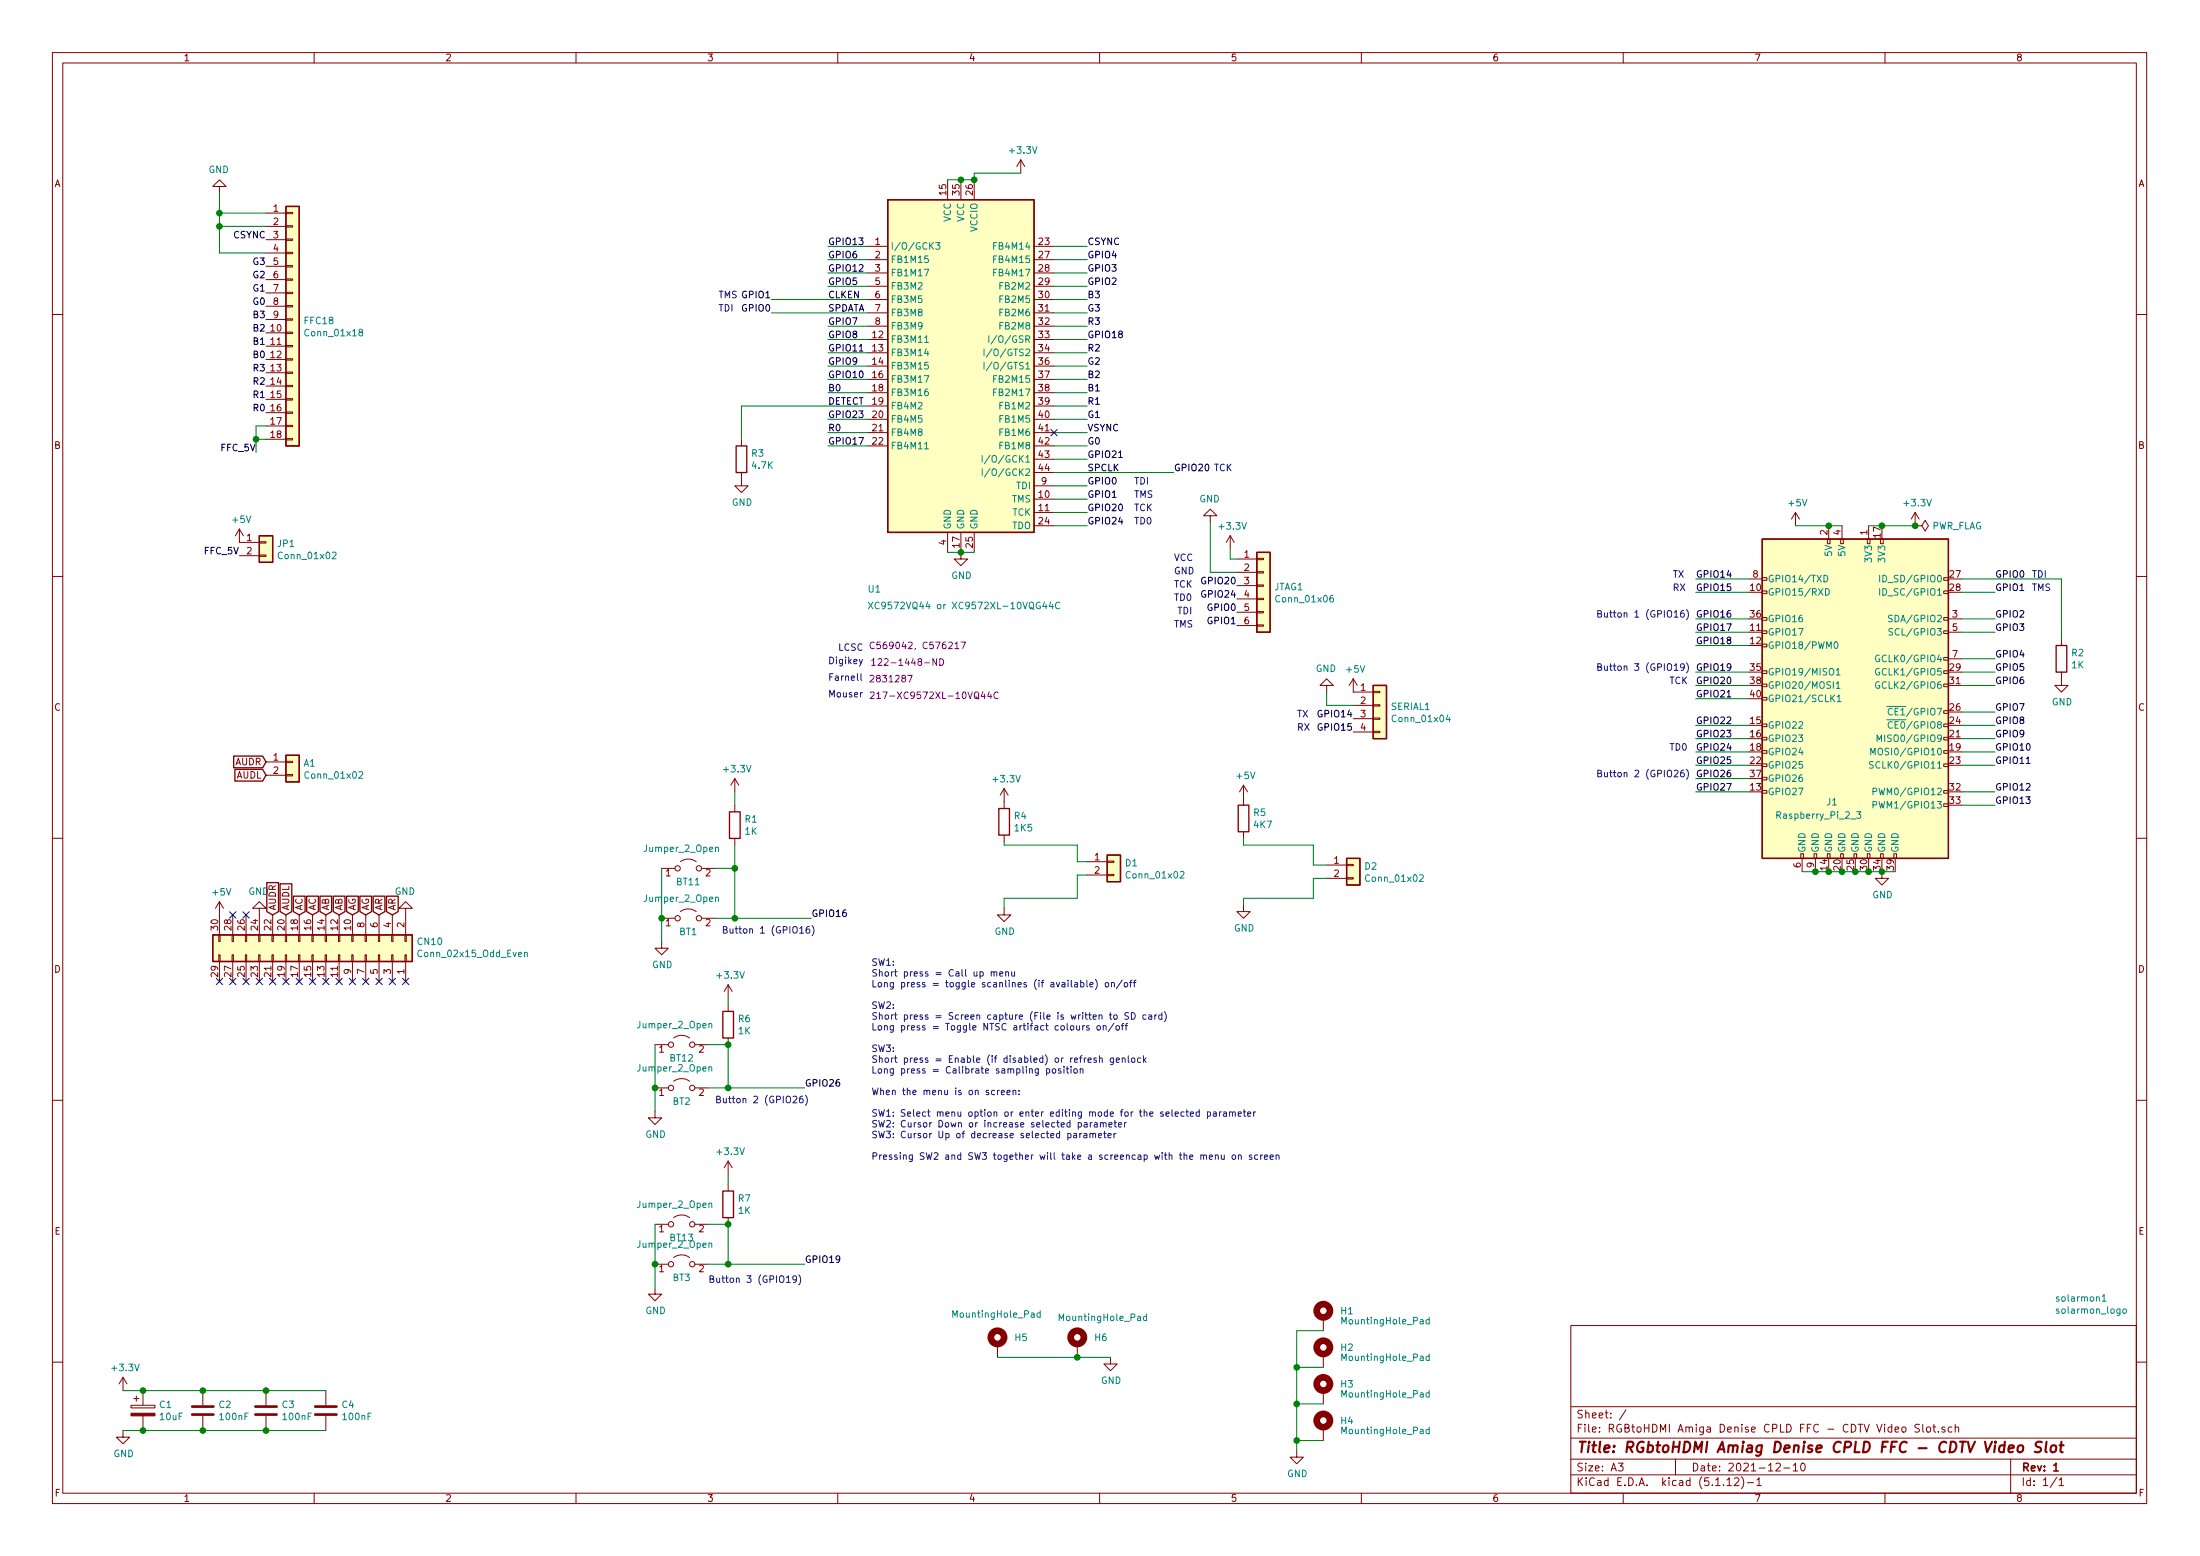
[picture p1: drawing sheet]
EESchema Schematic File Version 4
EELAYER 30 0
EELAYER END
$Descr A3 16535 11693
encoding utf-8
Sheet 1 1
Title "RGbtoHDMI Amiag Denise CPLD FFC - CDTV Video Slot"
Date "2021-12-10"
Rev "1"
Comp ""
Comment1 ""
Comment2 ""
Comment3 ""
Comment4 ""
$EndDescr
$Comp
L XC9572VQ44:XC9572VQ44 U1
U 1 1
P 7225 2750
F 0 "U1" H 6575 1075 50  0000 C CNN
F 1 "XC9572VQ44 or XC9572XL-10VQG44C" H 7250 950 50  0000 C CNN
F 2 "Package_QFP:TQFP-44_10x10mm_P0.8mm" H 7225 2750 50  0001 C CNN
F 3 "" H 7225 2750 50  0001 C CNN
F 4 "C569042, C576217" H 6900 650 50  0000 C CNN "LCSC"
F 5 "122-1448-ND" H 6825 525 50  0000 C CNN "Digikey"
F 6 "2831287" H 6700 400 50  0000 C CNN "Farnell"
F 7 "217-XC9572XL-10VQ44C" H 7025 275 50  0000 C CNN "Mouser"
	1    7225 2750
	1    0    0    -1  
$EndComp
$Comp
L power:+3.3V #PWR013
U 1 1
P 7675 1300
F 0 "#PWR013" H 7675 1150 50  0001 C CNN
F 1 "+3.3V" H 7690 1473 50  0000 C CNN
F 2 "" H 7675 1300 50  0001 C CNN
F 3 "" H 7675 1300 50  0001 C CNN
	1    7675 1300
	1    0    0    -1  
$EndComp
Wire Wire Line
	7675 1300 7325 1300
Wire Wire Line
	7325 1300 7325 1350
Wire Wire Line
	7325 1350 7225 1350
Connection ~ 7325 1350
Wire Wire Line
	7225 1350 7125 1350
Connection ~ 7225 1350
$Comp
L power:GND #PWR010
U 1 1
P 7225 4150
F 0 "#PWR010" H 7225 3900 50  0001 C CNN
F 1 "GND" H 7230 3977 50  0000 C CNN
F 2 "" H 7225 4150 50  0001 C CNN
F 3 "" H 7225 4150 50  0001 C CNN
	1    7225 4150
	1    0    0    -1  
$EndComp
Wire Wire Line
	7225 4150 7125 4150
Connection ~ 7225 4150
Wire Wire Line
	7225 4150 7325 4150
Text Label 8175 3050 0    50   ~ 0
R1
Wire Wire Line
	8175 3050 7925 3050
Text Label 8175 3150 0    50   ~ 0
G1
Wire Wire Line
	8175 3150 7925 3150
Text Label 8175 3250 0    50   ~ 0
VSYNC
Wire Wire Line
	8175 3250 7925 3250
Text Label 8175 3350 0    50   ~ 0
G0
Wire Wire Line
	8175 3350 7925 3350
Text Label 8175 3450 0    50   ~ 0
GPIO21
Wire Wire Line
	8175 3450 7925 3450
Text Label 8825 3550 0    50   ~ 0
GPIO20
Text Label 8175 3550 0    50   ~ 0
SPCLK
Text Label 8175 3650 0    50   ~ 0
GPIO0
Wire Wire Line
	8175 3650 7925 3650
Text Label 8175 3750 0    50   ~ 0
GPIO1
Wire Wire Line
	8175 3750 7925 3750
Text Label 8175 3850 0    50   ~ 0
GPIO20
Wire Wire Line
	8175 3850 7925 3850
Text Label 8175 3950 0    50   ~ 0
GPIO24
Wire Wire Line
	8175 3950 7925 3950
Text Label 6225 1850 0    50   ~ 0
GPIO13
Wire Wire Line
	6225 1850 6525 1850
Text Label 6225 1950 0    50   ~ 0
GPIO6
Wire Wire Line
	6225 1950 6525 1950
Text Label 6225 2050 0    50   ~ 0
GPIO12
Wire Wire Line
	6225 2050 6525 2050
Text Label 6225 2150 0    50   ~ 0
GPIO5
Wire Wire Line
	6225 2150 6525 2150
Text Label 6225 2250 0    50   ~ 0
CLKEN
Text Label 5800 2250 2    50   ~ 0
GPIO1
Text Label 6225 2350 0    50   ~ 0
SPDATA
Text Label 6225 2450 0    50   ~ 0
GPIO7
Wire Wire Line
	6225 2450 6525 2450
Text Label 6225 2550 0    50   ~ 0
GPIO8
Wire Wire Line
	6225 2550 6525 2550
Text Label 6225 2650 0    50   ~ 0
GPIO11
Wire Wire Line
	6225 2650 6525 2650
Text Label 6225 2750 0    50   ~ 0
GPIO9
Wire Wire Line
	6225 2750 6525 2750
Text Label 6225 2850 0    50   ~ 0
GPIO10
Wire Wire Line
	6225 2850 6525 2850
Text Label 6225 2950 0    50   ~ 0
B0
Wire Wire Line
	6225 2950 6525 2950
Text Label 6225 3050 0    50   ~ 0
DETECT
Wire Wire Line
	5575 3050 6525 3050
Text Label 6225 3150 0    50   ~ 0
GPIO23
Wire Wire Line
	6225 3150 6525 3150
Text Label 6225 3250 0    50   ~ 0
R0
Wire Wire Line
	6225 3250 6525 3250
Text Label 6225 3350 0    50   ~ 0
GPIO17
Wire Wire Line
	6225 3350 6525 3350
Text Label 8175 1850 0    50   ~ 0
CSYNC
Wire Wire Line
	8175 1850 7925 1850
Text Label 8175 1950 0    50   ~ 0
GPIO4
Wire Wire Line
	8175 1950 7925 1950
Text Label 8175 2050 0    50   ~ 0
GPIO3
Wire Wire Line
	8175 2050 7925 2050
Text Label 8175 2150 0    50   ~ 0
GPIO2
Wire Wire Line
	8175 2150 7925 2150
Text Label 8175 2250 0    50   ~ 0
B3
Wire Wire Line
	8175 2250 7925 2250
Text Label 8175 2350 0    50   ~ 0
G3
Wire Wire Line
	8175 2350 7925 2350
Text Label 8175 2450 0    50   ~ 0
R3
Wire Wire Line
	8175 2450 7925 2450
Text Label 8175 2550 0    50   ~ 0
GPIO18
Wire Wire Line
	8175 2550 7925 2550
Text Label 8175 2650 0    50   ~ 0
R2
Wire Wire Line
	8175 2650 7925 2650
Text Label 8175 2750 0    50   ~ 0
G2
Wire Wire Line
	8175 2750 7925 2750
Text Label 8175 2850 0    50   ~ 0
B2
Wire Wire Line
	8175 2850 7925 2850
Text Label 8175 2950 0    50   ~ 0
B1
Wire Wire Line
	8175 2950 7925 2950
$Comp
L Connector:Raspberry_Pi_2_3 J1
U 1 1
P 13950 5250
F 0 "J1" H 13775 4475 50  0000 C CNN
F 1 "Raspberry_Pi_2_3" H 13675 4375 50  0000 C CNN
F 2 "Connector_PinSocket_2.54mm:PinSocket_2x20_P2.54mm_Vertical" H 13950 5250 50  0001 C CNN
F 3 "https://www.raspberrypi.org/documentation/hardware/raspberrypi/schematics/rpi_SCH_3bplus_1p0_reduced.pdf" H 13950 5250 50  0001 C CNN
	1    13950 5250
	1    0    0    -1  
$EndComp
Wire Wire Line
	13550 6550 13650 6550
Wire Wire Line
	13650 6550 13750 6550
Connection ~ 13650 6550
Wire Wire Line
	13750 6550 13850 6550
Connection ~ 13750 6550
Wire Wire Line
	13850 6550 13950 6550
Connection ~ 13850 6550
Wire Wire Line
	13950 6550 14050 6550
Connection ~ 13950 6550
Wire Wire Line
	14050 6550 14150 6550
Connection ~ 14050 6550
Wire Wire Line
	14150 6550 14250 6550
Connection ~ 14150 6550
$Comp
L power:GND #PWR06
U 1 1
P 14150 6550
F 0 "#PWR06" H 14150 6300 50  0001 C CNN
F 1 "GND" H 14155 6377 50  0000 C CNN
F 2 "" H 14150 6550 50  0001 C CNN
F 3 "" H 14150 6550 50  0001 C CNN
	1    14150 6550
	1    0    0    -1  
$EndComp
Wire Wire Line
	13850 3950 13750 3950
Wire Wire Line
	13500 3950 13750 3950
Connection ~ 13750 3950
$Comp
L power:+3.3V #PWR08
U 1 1
P 14400 3950
F 0 "#PWR08" H 14400 3800 50  0001 C CNN
F 1 "+3.3V" H 14415 4123 50  0000 C CNN
F 2 "" H 14400 3950 50  0001 C CNN
F 3 "" H 14400 3950 50  0001 C CNN
	1    14400 3950
	1    0    0    -1  
$EndComp
Wire Wire Line
	14400 3950 14150 3950
Wire Wire Line
	14150 3950 14050 3950
Connection ~ 14150 3950
Text Label 12750 4350 0    50   ~ 0
GPIO14
Wire Wire Line
	12750 4350 13150 4350
Text Label 12750 4450 0    50   ~ 0
GPIO15
Wire Wire Line
	12750 4450 13150 4450
Text Label 12750 4650 0    50   ~ 0
GPIO16
Text Label 12750 4750 0    50   ~ 0
GPIO17
Wire Wire Line
	12750 4750 13150 4750
Text Label 12750 4850 0    50   ~ 0
GPIO18
Wire Wire Line
	12750 4850 13150 4850
Text Label 12750 5050 0    50   ~ 0
GPIO19
Wire Wire Line
	12750 5050 13150 5050
Text Label 12750 5150 0    50   ~ 0
GPIO20
Text Label 12750 5250 0    50   ~ 0
GPIO21
Wire Wire Line
	12750 5250 13150 5250
Text Label 12750 5450 0    50   ~ 0
GPIO22
Wire Wire Line
	12750 5450 13150 5450
Text Label 12750 5550 0    50   ~ 0
GPIO23
Wire Wire Line
	12750 5550 13150 5550
Text Label 12750 5650 0    50   ~ 0
GPIO24
Text Label 12750 5750 0    50   ~ 0
GPIO25
Wire Wire Line
	12750 5750 13150 5750
Text Label 12750 5850 0    50   ~ 0
GPIO26
Wire Wire Line
	12750 5850 13150 5850
Text Label 12750 5950 0    50   ~ 0
GPIO27
Wire Wire Line
	12750 5950 13150 5950
Text Label 15000 4350 0    50   ~ 0
GPIO0
Text Label 15000 4450 0    50   ~ 0
GPIO1
Text Label 15000 4650 0    50   ~ 0
GPIO2
Text Label 15000 4750 0    50   ~ 0
GPIO3
Text Label 15000 4950 0    50   ~ 0
GPIO4
Text Label 15000 5050 0    50   ~ 0
GPIO5
Text Label 15000 5150 0    50   ~ 0
GPIO6
Text Label 15000 5350 0    50   ~ 0
GPIO7
Text Label 15000 5450 0    50   ~ 0
GPIO8
Text Label 15000 5550 0    50   ~ 0
GPIO9
Text Label 15000 5650 0    50   ~ 0
GPIO10
Text Label 15000 5750 0    50   ~ 0
GPIO11
Text Label 15000 5950 0    50   ~ 0
GPIO12
Text Label 15000 6050 0    50   ~ 0
GPIO13
Wire Wire Line
	15000 4450 14750 4450
Wire Wire Line
	14750 4650 15000 4650
Wire Wire Line
	15000 4750 14750 4750
Wire Wire Line
	14750 4950 15000 4950
Wire Wire Line
	15000 5050 14750 5050
Wire Wire Line
	14750 5150 15000 5150
Wire Wire Line
	15000 5350 14750 5350
Wire Wire Line
	14750 5450 15000 5450
Wire Wire Line
	15000 5550 14750 5550
Wire Wire Line
	14750 5650 15000 5650
Wire Wire Line
	15000 5750 14750 5750
Wire Wire Line
	14750 5950 15000 5950
Wire Wire Line
	15000 6050 14750 6050
$Comp
L power:+3.3V #PWR011
U 1 1
P 925 10450
F 0 "#PWR011" H 925 10300 50  0001 C CNN
F 1 "+3.3V" H 940 10623 50  0000 C CNN
F 2 "" H 925 10450 50  0001 C CNN
F 3 "" H 925 10450 50  0001 C CNN
	1    925  10450
	1    0    0    -1  
$EndComp
$Comp
L Device:C C2
U 1 1
P 1525 10600
F 0 "C2" H 1640 10646 50  0000 L CNN
F 1 "100nF" H 1640 10555 50  0000 L CNN
F 2 "Capacitor_SMD:C_0805_2012Metric_Pad1.18x1.45mm_HandSolder" H 1563 10450 50  0001 C CNN
F 3 "~" H 1525 10600 50  0001 C CNN
	1    1525 10600
	1    0    0    -1  
$EndComp
$Comp
L Device:C C3
U 1 1
P 2000 10600
F 0 "C3" H 2115 10646 50  0000 L CNN
F 1 "100nF" H 2115 10555 50  0000 L CNN
F 2 "Capacitor_SMD:C_0805_2012Metric_Pad1.18x1.45mm_HandSolder" H 2038 10450 50  0001 C CNN
F 3 "~" H 2000 10600 50  0001 C CNN
	1    2000 10600
	1    0    0    -1  
$EndComp
$Comp
L Device:C C4
U 1 1
P 2450 10600
F 0 "C4" H 2565 10646 50  0000 L CNN
F 1 "100nF" H 2565 10555 50  0000 L CNN
F 2 "Capacitor_SMD:C_0805_2012Metric_Pad1.18x1.45mm_HandSolder" H 2488 10450 50  0001 C CNN
F 3 "~" H 2450 10600 50  0001 C CNN
	1    2450 10600
	1    0    0    -1  
$EndComp
$Comp
L Device:CP C1
U 1 1
P 1075 10600
F 0 "C1" H 1193 10646 50  0000 L CNN
F 1 "10uF" H 1193 10555 50  0000 L CNN
F 2 "Capacitor_SMD:C_0805_2012Metric_Pad1.18x1.45mm_HandSolder" H 1113 10450 50  0001 C CNN
F 3 "~" H 1075 10600 50  0001 C CNN
	1    1075 10600
	1    0    0    -1  
$EndComp
Wire Wire Line
	1075 10450 925  10450
Wire Wire Line
	1075 10450 1525 10450
Connection ~ 1075 10450
Wire Wire Line
	1525 10450 2000 10450
Connection ~ 1525 10450
Wire Wire Line
	2000 10450 2450 10450
Connection ~ 2000 10450
Wire Wire Line
	2450 10750 2000 10750
Wire Wire Line
	2000 10750 1525 10750
Connection ~ 2000 10750
Wire Wire Line
	1525 10750 1075 10750
Connection ~ 1525 10750
$Comp
L power:GND #PWR012
U 1 1
P 925 10750
F 0 "#PWR012" H 925 10500 50  0001 C CNN
F 1 "GND" H 930 10577 50  0000 C CNN
F 2 "" H 925 10750 50  0001 C CNN
F 3 "" H 925 10750 50  0001 C CNN
	1    925  10750
	1    0    0    -1  
$EndComp
Wire Wire Line
	925  10750 1075 10750
Connection ~ 1075 10750
$Comp
L Device:R R1
U 1 1
P 5525 6200
F 0 "R1" H 5595 6246 50  0000 L CNN
F 1 "1K" H 5595 6155 50  0000 L CNN
F 2 "Resistor_SMD:R_0805_2012Metric_Pad1.20x1.40mm_HandSolder" V 5455 6200 50  0001 C CNN
F 3 "~" H 5525 6200 50  0001 C CNN
	1    5525 6200
	1    0    0    -1  
$EndComp
Wire Wire Line
	5525 6350 5525 6525
Wire Wire Line
	5525 6900 5375 6900
$Comp
L power:+3.3V #PWR09
U 1 1
P 5525 5950
F 0 "#PWR09" H 5525 5800 50  0001 C CNN
F 1 "+3.3V" H 5540 6123 50  0000 C CNN
F 2 "" H 5525 5950 50  0001 C CNN
F 3 "" H 5525 5950 50  0001 C CNN
	1    5525 5950
	1    0    0    -1  
$EndComp
Wire Wire Line
	5525 5950 5525 6050
$Comp
L power:GND #PWR07
U 1 1
P 4975 7075
F 0 "#PWR07" H 4975 6825 50  0001 C CNN
F 1 "GND" H 4980 6902 50  0000 C CNN
F 2 "" H 4975 7075 50  0001 C CNN
F 3 "" H 4975 7075 50  0001 C CNN
	1    4975 7075
	1    0    0    -1  
$EndComp
Connection ~ 5525 6900
$Comp
L power:GND #PWR015
U 1 1
P 5575 3600
F 0 "#PWR015" H 5575 3350 50  0001 C CNN
F 1 "GND" H 5580 3427 50  0000 C CNN
F 2 "" H 5575 3600 50  0001 C CNN
F 3 "" H 5575 3600 50  0001 C CNN
	1    5575 3600
	1    0    0    -1  
$EndComp
$Comp
L Device:R R3
U 1 1
P 5575 3450
F 0 "R3" H 5645 3496 50  0000 L CNN
F 1 "4.7K" H 5645 3405 50  0000 L CNN
F 2 "Resistor_SMD:R_0805_2012Metric_Pad1.20x1.40mm_HandSolder" V 5505 3450 50  0001 C CNN
F 3 "~" H 5575 3450 50  0001 C CNN
	1    5575 3450
	1    0    0    -1  
$EndComp
$Comp
L Device:R R2
U 1 1
P 15500 4950
F 0 "R2" H 15570 4996 50  0000 L CNN
F 1 "1K" H 15570 4905 50  0000 L CNN
F 2 "Resistor_SMD:R_0805_2012Metric_Pad1.20x1.40mm_HandSolder" V 15430 4950 50  0001 C CNN
F 3 "~" H 15500 4950 50  0001 C CNN
	1    15500 4950
	1    0    0    -1  
$EndComp
$Comp
L power:GND #PWR014
U 1 1
P 15500 5100
F 0 "#PWR014" H 15500 4850 50  0001 C CNN
F 1 "GND" H 15505 4927 50  0000 C CNN
F 2 "" H 15500 5100 50  0001 C CNN
F 3 "" H 15500 5100 50  0001 C CNN
	1    15500 5100
	1    0    0    -1  
$EndComp
Wire Wire Line
	7925 3550 8825 3550
Wire Wire Line
	4975 6900 4975 7075
Text Notes 12550 5150 0    50   ~ 0
TCK
Text Notes 15275 4450 0    50   ~ 0
TMS
Text Notes 15275 4350 0    50   ~ 0
TDI
$Comp
L Connector_Generic:Conn_01x06 JTAG1
U 1 1
P 9500 4400
F 0 "JTAG1" H 9580 4392 50  0000 L CNN
F 1 "Conn_01x06" H 9580 4301 50  0000 L CNN
F 2 "Connector_PinHeader_2.54mm:PinHeader_1x06_P2.54mm_Vertical" H 9500 4400 50  0001 C CNN
F 3 "~" H 9500 4400 50  0001 C CNN
	1    9500 4400
	1    0    0    -1  
$EndComp
Text Notes 8825 4725 0    50   ~ 0
TMS
Text Notes 8850 4625 0    50   ~ 0
TDI
Text Notes 8825 4525 0    50   ~ 0
TD0
Text Notes 8825 4425 0    50   ~ 0
TCK
Text Notes 8825 4325 0    50   ~ 0
GND
Text Notes 8825 4225 0    50   ~ 0
VCC
$Comp
L power:+5V #PWR0103
U 1 1
P 13500 3950
F 0 "#PWR0103" H 13500 3800 50  0001 C CNN
F 1 "+5V" H 13515 4123 50  0000 C CNN
F 2 "" H 13500 3950 50  0001 C CNN
F 3 "" H 13500 3950 50  0001 C CNN
	1    13500 3950
	1    0    0    -1  
$EndComp
Wire Wire Line
	9300 4200 9250 4200
Wire Wire Line
	9250 4200 9250 4125
$Comp
L power:GND #PWR0105
U 1 1
P 9100 3925
F 0 "#PWR0105" H 9100 3675 50  0001 C CNN
F 1 "GND" H 9105 3752 50  0000 C CNN
F 2 "" H 9100 3925 50  0001 C CNN
F 3 "" H 9100 3925 50  0001 C CNN
	1    9100 3925
	-1   0    0    1   
$EndComp
Wire Wire Line
	9300 4300 9100 4300
Wire Wire Line
	9100 4300 9100 3925
Text Label 9300 4400 2    50   ~ 0
GPIO20
Text Label 9300 4500 2    50   ~ 0
GPIO24
Text Label 9300 4600 2    50   ~ 0
GPIO0
Text Label 9300 4700 2    50   ~ 0
GPIO1
NoConn ~ 7925 3250
$Comp
L power:+3.3V #PWR0104
U 1 1
P 9250 4125
F 0 "#PWR0104" H 9250 3975 50  0001 C CNN
F 1 "+3.3V" H 9265 4298 50  0000 C CNN
F 2 "" H 9250 4125 50  0001 C CNN
F 3 "" H 9250 4125 50  0001 C CNN
	1    9250 4125
	1    0    0    -1  
$EndComp
Text Notes 8525 3950 0    50   ~ 0
TD0
Text Notes 8525 3850 0    50   ~ 0
TCK
Text Notes 8525 3750 0    50   ~ 0
TMS
Text Notes 8525 3650 0    50   ~ 0
TDI
Wire Wire Line
	5800 2250 6525 2250
Text Label 5800 2350 2    50   ~ 0
GPIO0
Wire Wire Line
	5800 2350 6525 2350
Text Notes 9125 3550 0    50   ~ 0
TCK
Text Notes 5400 2350 0    50   ~ 0
TDI
Text Notes 5400 2250 0    50   ~ 0
TMS
Wire Wire Line
	5575 3050 5575 3300
Wire Wire Line
	14750 4350 15500 4350
Wire Wire Line
	15500 4350 15500 4800
Wire Wire Line
	5525 6900 6100 6900
$Comp
L power:PWR_FLAG #FLG0103
U 1 1
P 14400 3950
F 0 "#FLG0103" H 14400 4025 50  0001 C CNN
F 1 "PWR_FLAG" V 14400 4078 50  0000 L CNN
F 2 "" H 14400 3950 50  0001 C CNN
F 3 "~" H 14400 3950 50  0001 C CNN
	1    14400 3950
	0    1    1    0   
$EndComp
Connection ~ 14400 3950
Wire Wire Line
	13150 5150 12750 5150
Text Notes 5425 7025 0    50   ~ 0
Button 1 (GPIO16)
Wire Wire Line
	12750 4650 13150 4650
Text Label 6100 6900 0    50   ~ 0
GPIO16
$Comp
L Device:R R6
U 1 1
P 5475 7700
F 0 "R6" H 5545 7746 50  0000 L CNN
F 1 "1K" H 5545 7655 50  0000 L CNN
F 2 "Resistor_SMD:R_0805_2012Metric_Pad1.20x1.40mm_HandSolder" V 5405 7700 50  0001 C CNN
F 3 "~" H 5475 7700 50  0001 C CNN
	1    5475 7700
	1    0    0    -1  
$EndComp
Wire Wire Line
	5475 7850 5475 8175
Wire Wire Line
	5475 8175 5325 8175
$Comp
L power:+3.3V #PWR0110
U 1 1
P 5475 7500
F 0 "#PWR0110" H 5475 7350 50  0001 C CNN
F 1 "+3.3V" H 5490 7673 50  0000 C CNN
F 2 "" H 5475 7500 50  0001 C CNN
F 3 "" H 5475 7500 50  0001 C CNN
	1    5475 7500
	1    0    0    -1  
$EndComp
Wire Wire Line
	5475 7500 5475 7550
$Comp
L power:GND #PWR0111
U 1 1
P 4925 8350
F 0 "#PWR0111" H 4925 8100 50  0001 C CNN
F 1 "GND" H 4930 8177 50  0000 C CNN
F 2 "" H 4925 8350 50  0001 C CNN
F 3 "" H 4925 8350 50  0001 C CNN
	1    4925 8350
	1    0    0    -1  
$EndComp
Connection ~ 5475 8175
Wire Wire Line
	4925 8175 4925 8350
Wire Wire Line
	5475 8175 6050 8175
Text Notes 5375 8300 0    50   ~ 0
Button 2 (GPIO26)
Text Label 6050 8175 0    50   ~ 0
GPIO26
$Comp
L Device:R R7
U 1 1
P 5475 9050
F 0 "R7" H 5545 9096 50  0000 L CNN
F 1 "1K" H 5545 9005 50  0000 L CNN
F 2 "Resistor_SMD:R_0805_2012Metric_Pad1.20x1.40mm_HandSolder" V 5405 9050 50  0001 C CNN
F 3 "~" H 5475 9050 50  0001 C CNN
	1    5475 9050
	1    0    0    -1  
$EndComp
$Comp
L Jumper:Jumper_2_Open BT3
U 1 1
P 5125 9500
F 0 "BT3" H 5125 9400 50  0000 C CNN
F 1 "Jumper_2_Open" H 5075 9650 50  0000 C CNN
F 2 "Connector_PinHeader_2.54mm:PinHeader_1x02_P2.54mm_Vertical" H 5125 9500 50  0001 C CNN
F 3 "~" H 5125 9500 50  0001 C CNN
	1    5125 9500
	1    0    0    -1  
$EndComp
Wire Wire Line
	5475 9200 5475 9500
Wire Wire Line
	5475 9500 5325 9500
$Comp
L power:+3.3V #PWR0112
U 1 1
P 5475 8825
F 0 "#PWR0112" H 5475 8675 50  0001 C CNN
F 1 "+3.3V" H 5490 8998 50  0000 C CNN
F 2 "" H 5475 8825 50  0001 C CNN
F 3 "" H 5475 8825 50  0001 C CNN
	1    5475 8825
	1    0    0    -1  
$EndComp
Wire Wire Line
	5475 8825 5475 8900
$Comp
L power:GND #PWR0113
U 1 1
P 4925 9675
F 0 "#PWR0113" H 4925 9425 50  0001 C CNN
F 1 "GND" H 4930 9502 50  0000 C CNN
F 2 "" H 4925 9675 50  0001 C CNN
F 3 "" H 4925 9675 50  0001 C CNN
	1    4925 9675
	1    0    0    -1  
$EndComp
Connection ~ 5475 9500
Wire Wire Line
	4925 9500 4925 9675
Wire Wire Line
	5475 9500 6050 9500
Text Notes 5325 9650 0    50   ~ 0
Button 3 (GPIO19)
Text Label 6050 9500 0    50   ~ 0
GPIO19
Text Notes 12000 4650 0    50   ~ 0
Button 1 (GPIO16)
Text Notes 12000 5850 0    50   ~ 0
Button 2 (GPIO26)
Text Notes 12000 5050 0    50   ~ 0
Button 3 (GPIO19)
Text Notes 6225 5125 0    50   ~ 0
Farnell
Text Notes 6225 5000 0    50   ~ 0
Digikey
Text Notes 6300 4900 0    50   ~ 0
LCSC
Text Notes 6225 5250 0    50   ~ 0
Mouser
Text Label 2000 3100 2    50   ~ 0
R0
Text Label 2000 3000 2    50   ~ 0
R1
Text Label 2000 2900 2    50   ~ 0
R2
Text Label 2000 2800 2    50   ~ 0
R3
Text Label 2000 2700 2    50   ~ 0
B0
Text Label 2000 2600 2    50   ~ 0
B1
Text Label 2000 2500 2    50   ~ 0
B2
Text Label 2000 2400 2    50   ~ 0
B3
Text Label 2000 2300 2    50   ~ 0
G0
Text Label 2000 2200 2    50   ~ 0
G1
Text Label 2000 2100 2    50   ~ 0
G2
Text Label 2000 2000 2    50   ~ 0
G3
Text Label 2000 1800 2    50   ~ 0
CSYNC
$Comp
L Mechanical:MountingHole_Pad H1
U 1 1
P 9950 9900
F 0 "H1" H 10075 9950 50  0000 L CNN
F 1 "MountingHole_Pad" H 10075 9875 50  0000 L CNN
F 2 "MountingHole:MountingHole_2.5mm_Pad_Via" H 9950 9900 50  0001 C CNN
F 3 "~" H 9950 9900 50  0001 C CNN
	1    9950 9900
	1    0    0    -1  
$EndComp
$Comp
L Mechanical:MountingHole_Pad H2
U 1 1
P 9950 10175
F 0 "H2" H 10075 10225 50  0000 L CNN
F 1 "MountingHole_Pad" H 10075 10150 50  0000 L CNN
F 2 "MountingHole:MountingHole_2.5mm_Pad_Via" H 9950 10175 50  0001 C CNN
F 3 "~" H 9950 10175 50  0001 C CNN
	1    9950 10175
	1    0    0    -1  
$EndComp
$Comp
L Mechanical:MountingHole_Pad H3
U 1 1
P 9950 10450
F 0 "H3" H 10075 10500 50  0000 L CNN
F 1 "MountingHole_Pad" H 10075 10425 50  0000 L CNN
F 2 "MountingHole:MountingHole_2.5mm_Pad_Via" H 9950 10450 50  0001 C CNN
F 3 "~" H 9950 10450 50  0001 C CNN
	1    9950 10450
	1    0    0    -1  
$EndComp
$Comp
L Mechanical:MountingHole_Pad H4
U 1 1
P 9950 10725
F 0 "H4" H 10075 10775 50  0000 L CNN
F 1 "MountingHole_Pad" H 10075 10700 50  0000 L CNN
F 2 "MountingHole:MountingHole_2.5mm_Pad_Via" H 9950 10725 50  0001 C CNN
F 3 "~" H 9950 10725 50  0001 C CNN
	1    9950 10725
	1    0    0    -1  
$EndComp
$Comp
L power:GND #PWR0114
U 1 1
P 9750 10900
F 0 "#PWR0114" H 9750 10650 50  0001 C CNN
F 1 "GND" H 9755 10727 50  0000 C CNN
F 2 "" H 9750 10900 50  0001 C CNN
F 3 "" H 9750 10900 50  0001 C CNN
	1    9750 10900
	1    0    0    -1  
$EndComp
Wire Wire Line
	9950 10000 9750 10000
Wire Wire Line
	9950 10825 9750 10825
Wire Wire Line
	9750 10000 9750 10275
Connection ~ 9750 10825
Wire Wire Line
	9750 10825 9750 10900
Wire Wire Line
	9950 10550 9750 10550
Connection ~ 9750 10550
Wire Wire Line
	9750 10550 9750 10825
Wire Wire Line
	9950 10275 9750 10275
Connection ~ 9750 10275
Wire Wire Line
	9750 10275 9750 10550
Wire Wire Line
	2000 3200 1925 3200
Wire Wire Line
	1925 3200 1925 3300
Wire Wire Line
	2000 3300 1925 3300
Connection ~ 1925 3300
Wire Wire Line
	1925 3300 1925 3400
$Comp
L power:GND #PWR0116
U 1 1
P 1650 1450
F 0 "#PWR0116" H 1650 1200 50  0001 C CNN
F 1 "GND" H 1655 1277 50  0000 C CNN
F 2 "" H 1650 1450 50  0001 C CNN
F 3 "" H 1650 1450 50  0001 C CNN
	1    1650 1450
	-1   0    0    1   
$EndComp
Wire Wire Line
	2000 1700 1650 1700
Wire Wire Line
	1650 1700 1650 1600
Wire Wire Line
	2000 1600 1650 1600
Connection ~ 1650 1600
Wire Wire Line
	1650 1600 1650 1450
Wire Wire Line
	2000 1900 1650 1900
Connection ~ 1650 1700
Text Label 1925 3400 2    50   ~ 0
FFC_5V
$Comp
L Connector_Generic:Conn_01x02 JP1
U 1 1
P 2000 4075
F 0 "JP1" H 2080 4067 50  0000 L CNN
F 1 "Conn_01x02" H 2080 3976 50  0000 L CNN
F 2 "Connector_PinHeader_2.54mm:PinHeader_1x02_P2.54mm_Horizontal" H 2000 4075 50  0001 C CNN
F 3 "~" H 2000 4075 50  0001 C CNN
	1    2000 4075
	1    0    0    -1  
$EndComp
$Comp
L Connector_Generic:Conn_01x18 FFC18
U 1 1
P 2200 2400
F 0 "FFC18" H 2280 2392 50  0000 L CNN
F 1 "Conn_01x18" H 2280 2301 50  0000 L CNN
F 2 "solarmon_library:FPC-SMD_X10B25U18T" H 2200 2400 50  0001 C CNN
F 3 "~" H 2200 2400 50  0001 C CNN
	1    2200 2400
	1    0    0    -1  
$EndComp
Wire Wire Line
	1650 1900 1650 1700
$Comp
L Jumper:Jumper_2_Open BT11
U 1 1
P 5175 6525
F 0 "BT11" H 5175 6425 50  0000 C CNN
F 1 "Jumper_2_Open" H 5125 6675 50  0000 C CNN
F 2 "solarmon_library:PUSH_BUTTON_RIGHT_ANGLE" H 5175 6525 50  0001 C CNN
F 3 "~" H 5175 6525 50  0001 C CNN
	1    5175 6525
	1    0    0    -1  
$EndComp
Wire Wire Line
	4975 6525 4975 6900
Connection ~ 4975 6900
Wire Wire Line
	5375 6525 5525 6525
Connection ~ 5525 6525
Wire Wire Line
	5525 6525 5525 6900
Text Notes 12550 5650 0    50   ~ 0
TD0
$Comp
L Jumper:Jumper_2_Open BT2
U 1 1
P 5125 8175
F 0 "BT2" H 5125 8075 50  0000 C CNN
F 1 "Jumper_2_Open" H 5075 8325 50  0000 C CNN
F 2 "Connector_PinHeader_2.54mm:PinHeader_1x02_P2.54mm_Vertical" H 5125 8175 50  0001 C CNN
F 3 "~" H 5125 8175 50  0001 C CNN
	1    5125 8175
	1    0    0    -1  
$EndComp
$Comp
L Jumper:Jumper_2_Open BT1
U 1 1
P 5175 6900
F 0 "BT1" H 5175 6800 50  0000 C CNN
F 1 "Jumper_2_Open" H 5125 7050 50  0000 C CNN
F 2 "Connector_PinHeader_2.54mm:PinHeader_1x02_P2.54mm_Vertical" H 5175 6900 50  0001 C CNN
F 3 "~" H 5175 6900 50  0001 C CNN
	1    5175 6900
	1    0    0    -1  
$EndComp
Wire Wire Line
	13150 5650 12750 5650
$Comp
L Connector_Generic:Conn_02x15_Odd_Even CN10
U 1 1
P 2350 7175
F 0 "CN10" V 2446 7955 50  0000 L CNN
F 1 "Conn_02x15_Odd_Even" V 2355 7955 50  0000 L CNN
F 2 "solarmon_library:CDTV_Video_Slot_30_pin" H 2350 7175 50  0001 C CNN
F 3 "~" H 2350 7175 50  0001 C CNN
	1    2350 7175
	0    1    -1   0   
$EndComp
$Comp
L power:GND #PWR0101
U 1 1
P 3050 6875
F 0 "#PWR0101" H 3050 6625 50  0001 C CNN
F 1 "GND" H 3055 6702 50  0000 C CNN
F 2 "" H 3050 6875 50  0001 C CNN
F 3 "" H 3050 6875 50  0001 C CNN
	1    3050 6875
	-1   0    0    1   
$EndComp
$Comp
L power:GND #PWR0102
U 1 1
P 1950 6875
F 0 "#PWR0102" H 1950 6625 50  0001 C CNN
F 1 "GND" H 1955 6702 50  0000 C CNN
F 2 "" H 1950 6875 50  0001 C CNN
F 3 "" H 1950 6875 50  0001 C CNN
	1    1950 6875
	-1   0    0    1   
$EndComp
NoConn ~ 1750 6875
NoConn ~ 1850 6875
NoConn ~ 3050 7375
NoConn ~ 2950 7375
NoConn ~ 2850 7375
NoConn ~ 2750 7375
NoConn ~ 2650 7375
NoConn ~ 2550 7375
NoConn ~ 2450 7375
NoConn ~ 2350 7375
NoConn ~ 2250 7375
NoConn ~ 2150 7375
NoConn ~ 2050 7375
NoConn ~ 1950 7375
NoConn ~ 1850 7375
NoConn ~ 1750 7375
NoConn ~ 1650 7375
$Comp
L power:+5V #PWR0106
U 1 1
P 1650 6875
F 0 "#PWR0106" H 1650 6725 50  0001 C CNN
F 1 "+5V" H 1665 7048 50  0000 C CNN
F 2 "" H 1650 6875 50  0001 C CNN
F 3 "" H 1650 6875 50  0001 C CNN
	1    1650 6875
	1    0    0    -1  
$EndComp
Text GLabel 2950 6875 1    50   Input ~ 0
AR
Text GLabel 2850 6875 1    50   Input ~ 0
AR
Text GLabel 2750 6875 1    50   Input ~ 0
AG
Text GLabel 2650 6875 1    50   Input ~ 0
AG
Text GLabel 2550 6875 1    50   Input ~ 0
AB
Text GLabel 2450 6875 1    50   Input ~ 0
AB
Text GLabel 2350 6875 1    50   Input ~ 0
AC
Text GLabel 2250 6875 1    50   Input ~ 0
AC
$Comp
L power:+5V #PWR0115
U 1 1
P 1800 4075
F 0 "#PWR0115" H 1800 3925 50  0001 C CNN
F 1 "+5V" H 1815 4248 50  0000 C CNN
F 2 "" H 1800 4075 50  0001 C CNN
F 3 "" H 1800 4075 50  0001 C CNN
	1    1800 4075
	1    0    0    -1  
$EndComp
Text Label 1800 4175 2    50   ~ 0
FFC_5V
$Comp
L Jumper:Jumper_2_Open BT12
U 1 1
P 5125 7850
F 0 "BT12" H 5125 7750 50  0000 C CNN
F 1 "Jumper_2_Open" H 5075 8000 50  0000 C CNN
F 2 "solarmon_library:PUSH_BUTTON_RIGHT_ANGLE" H 5125 7850 50  0001 C CNN
F 3 "~" H 5125 7850 50  0001 C CNN
	1    5125 7850
	1    0    0    -1  
$EndComp
$Comp
L Jumper:Jumper_2_Open BT13
U 1 1
P 5125 9200
F 0 "BT13" H 5125 9100 50  0000 C CNN
F 1 "Jumper_2_Open" H 5075 9350 50  0000 C CNN
F 2 "solarmon_library:PUSH_BUTTON_RIGHT_ANGLE" H 5125 9200 50  0001 C CNN
F 3 "~" H 5125 9200 50  0001 C CNN
	1    5125 9200
	1    0    0    -1  
$EndComp
Wire Wire Line
	4925 7850 4925 8175
Connection ~ 4925 8175
Wire Wire Line
	5325 7850 5475 7850
Connection ~ 5475 7850
Wire Wire Line
	4925 9200 4925 9500
Connection ~ 4925 9500
Wire Wire Line
	5325 9200 5475 9200
Connection ~ 5475 9200
$Comp
L Mechanical:MountingHole_Pad H5
U 1 1
P 7500 10100
F 0 "H5" H 7625 10150 50  0000 L CNN
F 1 "MountingHole_Pad" H 7150 10325 50  0000 L CNN
F 2 "MountingHole:MountingHole_3.2mm_M3" H 7500 10100 50  0001 C CNN
F 3 "~" H 7500 10100 50  0001 C CNN
	1    7500 10100
	1    0    0    -1  
$EndComp
$Comp
L Mechanical:MountingHole_Pad H6
U 1 1
P 8100 10100
F 0 "H6" H 8225 10150 50  0000 L CNN
F 1 "MountingHole_Pad" H 7950 10300 50  0000 L CNN
F 2 "MountingHole:MountingHole_3.2mm_M3" H 8100 10100 50  0001 C CNN
F 3 "~" H 8100 10100 50  0001 C CNN
	1    8100 10100
	1    0    0    -1  
$EndComp
$Comp
L power:GND #PWR0107
U 1 1
P 8350 10200
F 0 "#PWR0107" H 8350 9950 50  0001 C CNN
F 1 "GND" H 8355 10027 50  0000 C CNN
F 2 "" H 8350 10200 50  0001 C CNN
F 3 "" H 8350 10200 50  0001 C CNN
	1    8350 10200
	1    0    0    -1  
$EndComp
Wire Wire Line
	8350 10200 8100 10200
Connection ~ 8100 10200
Wire Wire Line
	8100 10200 7500 10200
$Comp
L solarmon_Library:solarmon_logo solarmon1
U 1 1
P 15425 9800
F 0 "solarmon1" H 15450 9846 50  0000 L CNN
F 1 "solarmon_logo" H 15450 9755 50  0000 L CNN
F 2 "solarmon_library:solarmon-logo-25mils" H 15425 9800 50  0001 C CNN
F 3 "" H 15425 9800 50  0001 C CNN
	1    15425 9800
	1    0    0    -1  
$EndComp
$Comp
L Device:R R4
U 1 1
P 7550 6175
F 0 "R4" H 7620 6221 50  0000 L CNN
F 1 "1K5" H 7620 6130 50  0000 L CNN
F 2 "Resistor_SMD:R_0805_2012Metric_Pad1.20x1.40mm_HandSolder" V 7480 6175 50  0001 C CNN
F 3 "~" H 7550 6175 50  0001 C CNN
	1    7550 6175
	1    0    0    -1  
$EndComp
$Comp
L Device:R R5
U 1 1
P 9350 6150
F 0 "R5" H 9420 6196 50  0000 L CNN
F 1 "4K7" H 9420 6105 50  0000 L CNN
F 2 "Resistor_SMD:R_0805_2012Metric_Pad1.20x1.40mm_HandSolder" V 9280 6150 50  0001 C CNN
F 3 "~" H 9350 6150 50  0001 C CNN
	1    9350 6150
	1    0    0    -1  
$EndComp
$Comp
L power:GND #PWR0119
U 1 1
P 7550 6825
F 0 "#PWR0119" H 7550 6575 50  0001 C CNN
F 1 "GND" H 7555 6652 50  0000 C CNN
F 2 "" H 7550 6825 50  0001 C CNN
F 3 "" H 7550 6825 50  0001 C CNN
	1    7550 6825
	1    0    0    -1  
$EndComp
$Comp
L power:GND #PWR0120
U 1 1
P 9350 6800
F 0 "#PWR0120" H 9350 6550 50  0001 C CNN
F 1 "GND" H 9355 6627 50  0000 C CNN
F 2 "" H 9350 6800 50  0001 C CNN
F 3 "" H 9350 6800 50  0001 C CNN
	1    9350 6800
	1    0    0    -1  
$EndComp
$Comp
L power:+3.3V #PWR0121
U 1 1
P 7550 6025
F 0 "#PWR0121" H 7550 5875 50  0001 C CNN
F 1 "+3.3V" H 7565 6198 50  0000 C CNN
F 2 "" H 7550 6025 50  0001 C CNN
F 3 "" H 7550 6025 50  0001 C CNN
	1    7550 6025
	1    0    0    -1  
$EndComp
$Comp
L power:+5V #PWR0122
U 1 1
P 9350 6000
F 0 "#PWR0122" H 9350 5850 50  0001 C CNN
F 1 "+5V" H 9365 6173 50  0000 C CNN
F 2 "" H 9350 6000 50  0001 C CNN
F 3 "" H 9350 6000 50  0001 C CNN
	1    9350 6000
	1    0    0    -1  
$EndComp
$Comp
L Connector_Generic:Conn_01x02 D1
U 1 1
P 8375 6475
F 0 "D1" H 8455 6467 50  0000 L CNN
F 1 "Conn_01x02" H 8455 6376 50  0000 L CNN
F 2 "Connector_PinHeader_2.54mm:PinHeader_1x02_P2.54mm_Vertical" H 8375 6475 50  0001 C CNN
F 3 "~" H 8375 6475 50  0001 C CNN
	1    8375 6475
	1    0    0    -1  
$EndComp
Wire Wire Line
	7550 6325 7550 6350
Wire Wire Line
	7550 6825 7550 6750
Wire Wire Line
	9350 6300 9350 6350
Wire Wire Line
	8175 6475 8100 6475
Wire Wire Line
	8100 6475 8100 6350
Wire Wire Line
	8100 6350 7550 6350
Wire Wire Line
	7550 6750 8100 6750
Wire Wire Line
	8100 6750 8100 6575
Wire Wire Line
	8100 6575 8175 6575
$Comp
L Connector_Generic:Conn_01x02 D2
U 1 1
P 10175 6500
F 0 "D2" H 10255 6492 50  0000 L CNN
F 1 "Conn_01x02" H 10255 6401 50  0000 L CNN
F 2 "Connector_PinHeader_2.54mm:PinHeader_1x02_P2.54mm_Vertical" H 10175 6500 50  0001 C CNN
F 3 "~" H 10175 6500 50  0001 C CNN
	1    10175 6500
	1    0    0    -1  
$EndComp
Wire Wire Line
	9350 6350 9875 6350
Wire Wire Line
	9875 6350 9875 6500
Wire Wire Line
	9875 6500 9975 6500
Wire Wire Line
	9350 6750 9875 6750
Wire Wire Line
	9875 6750 9875 6600
Wire Wire Line
	9875 6600 9975 6600
Wire Wire Line
	9350 6750 9350 6800
Text Notes 6550 8725 0    50   ~ 0
SW1:\nShort press = Call up menu\nLong press = toggle scanlines (if available) on/off\n\nSW2:\nShort press = Screen capture (File is written to SD card)\nLong press = Toggle NTSC artifact colours on/off\n\nSW3:\nShort press = Enable (if disabled) or refresh genlock\nLong press = Calibrate sampling position\n\nWhen the menu is on screen:\n\nSW1: Select menu option or enter editing mode for the selected parameter\nSW2: Cursor Down or increase selected parameter\nSW3: Cursor Up of decrease selected parameter\n\nPressing SW2 and SW3 together will take a screencap with the menu on screen
$Comp
L Connector_Generic:Conn_01x04 SERIAL1
U 1 1
P 10375 5300
F 0 "SERIAL1" H 10455 5292 50  0000 L CNN
F 1 "Conn_01x04" H 10455 5201 50  0000 L CNN
F 2 "Connector_PinHeader_2.54mm:PinHeader_1x04_P2.54mm_Horizontal" H 10375 5300 50  0001 C CNN
F 3 "~" H 10375 5300 50  0001 C CNN
	1    10375 5300
	1    0    0    -1  
$EndComp
$Comp
L power:+5V #PWR0123
U 1 1
P 10175 5200
F 0 "#PWR0123" H 10175 5050 50  0001 C CNN
F 1 "+5V" H 10190 5373 50  0000 C CNN
F 2 "" H 10175 5200 50  0001 C CNN
F 3 "" H 10175 5200 50  0001 C CNN
	1    10175 5200
	1    0    0    -1  
$EndComp
$Comp
L power:GND #PWR0124
U 1 1
P 9975 5200
F 0 "#PWR0124" H 9975 4950 50  0001 C CNN
F 1 "GND" H 9980 5027 50  0000 C CNN
F 2 "" H 9975 5200 50  0001 C CNN
F 3 "" H 9975 5200 50  0001 C CNN
	1    9975 5200
	-1   0    0    1   
$EndComp
Wire Wire Line
	9975 5200 9975 5300
Wire Wire Line
	9975 5300 10175 5300
Text Notes 12575 4350 0    50   ~ 0
TX
Text Notes 12575 4450 0    50   ~ 0
RX
Text Label 10175 5400 2    50   ~ 0
GPIO14
Text Label 10175 5500 2    50   ~ 0
GPIO15
Text Notes 9750 5400 0    50   ~ 0
TX
Text Notes 9750 5500 0    50   ~ 0
RX
$Comp
L Connector_Generic:Conn_01x02 A1
U 1 1
P 2200 5725
F 0 "A1" H 2280 5717 50  0000 L CNN
F 1 "Conn_01x02" H 2280 5626 50  0000 L CNN
F 2 "Connector_PinHeader_2.54mm:PinHeader_1x02_P2.54mm_Vertical" H 2200 5725 50  0001 C CNN
F 3 "~" H 2200 5725 50  0001 C CNN
	1    2200 5725
	1    0    0    -1  
$EndComp
Text GLabel 2050 6875 1    50   Input ~ 0
AUDR
Text GLabel 2150 6875 1    50   Input ~ 0
AUDL
Text GLabel 2000 5725 0    50   Input ~ 0
AUDR
Text GLabel 2000 5825 0    50   Input ~ 0
AUDL
$EndSCHEMATC
